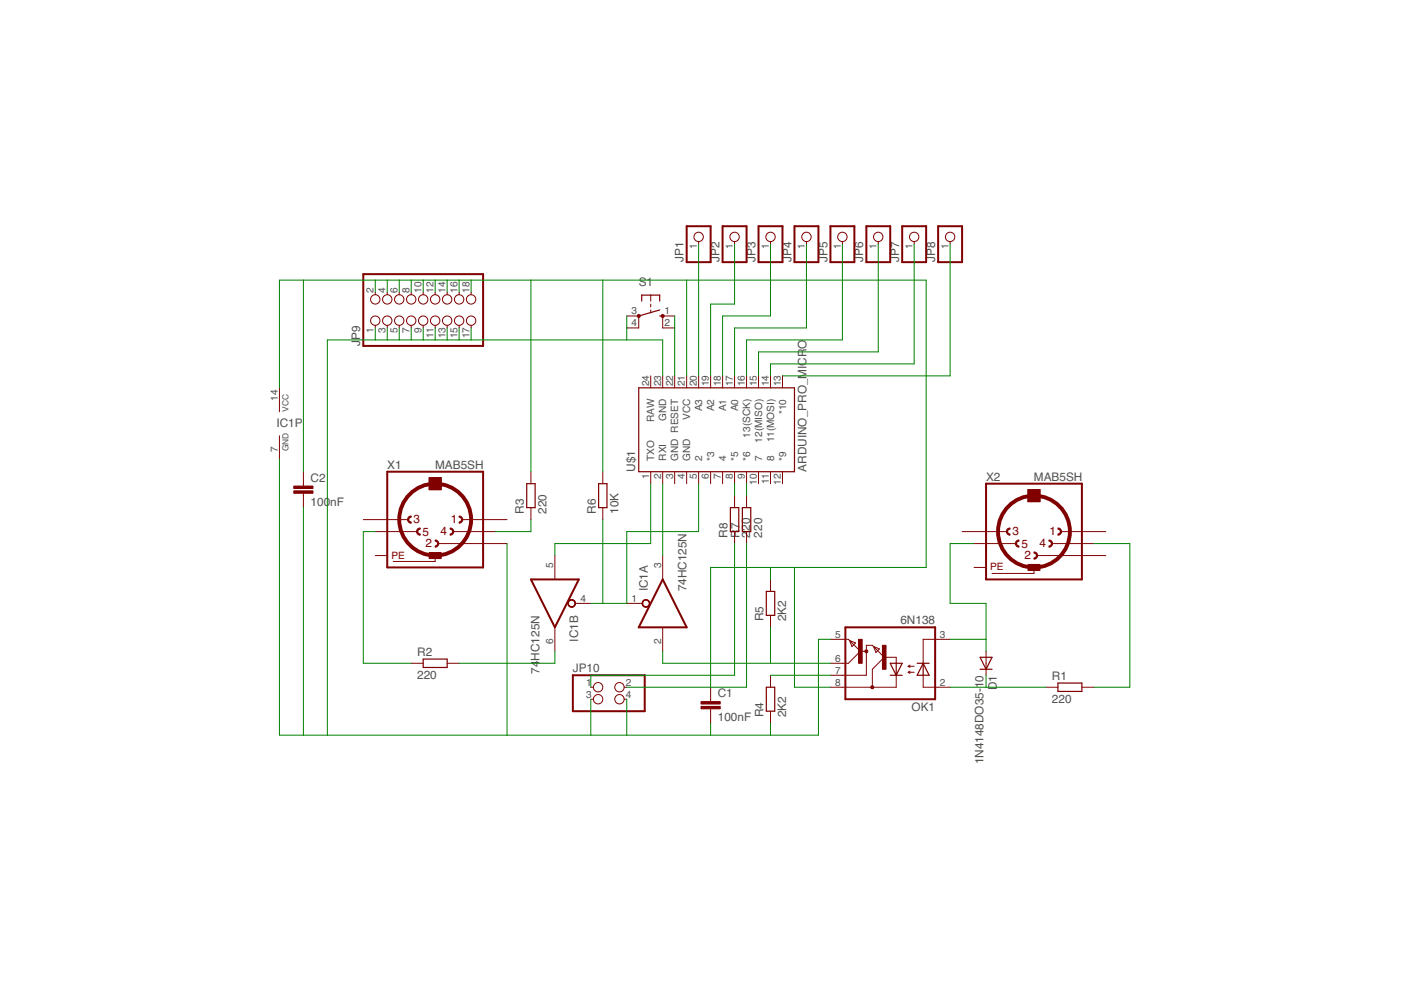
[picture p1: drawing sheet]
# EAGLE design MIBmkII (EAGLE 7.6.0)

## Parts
C1  100nF  C-EU075-032X103  [C075-032X103]
C2  100nF  C-EU075-032X103  [C075-032X103]
D1  1N4148  1N4148DO35-10  [DO35-10]
IC1  74HC125N  [DIL14]
JP1  PINHD-1X1  [1X01]
JP2  PINHD-1X1  [1X01]
JP3  PINHD-1X1  [1X01]
JP4  PINHD-1X1  [1X01]
JP5  PINHD-1X1  [1X01]
JP6  PINHD-1X1  [1X01]
JP7  PINHD-1X1  [1X01]
JP8  PINHD-1X1  [1X01]
JP9  PINHD-2X9  [2X09]
JP10  PINHD-2X2  [2X02]
OK1  6N138  [DIL08]
R1  220  R-EU_0207/10  [0207/10]
R2  220  R-EU_0207/10  [0207/10]
R3  220  R-EU_0207/10  [0207/10]
R4  2K2  R-EU_0207/10  [0207/10]
R5  2K2  R-EU_0207/10  [0207/10]
R6  10K  R-EU_0207/10  [0207/10]
R7  220  R-EU_0207/10  [0207/10]
R8  220  R-EU_0207/10  [0207/10]
S1  10-XX  [B3F-10XX]
U$1  ARDUINO  ARDUINO_PRO_MICRO  [ARDUINO_PRO_MICRO]
X1  MAB5SH  [MAB5SH]
X2  MAB5SH  [MAB5SH]

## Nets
N$1: IC1.3(A:O) U$1.2(RXI)
N$2: IC1.5(B:I) U$1.1(TXO)
N$3: IC1.1(A:OE) IC1.4(B:OE) R6.1 U$1.5
N$4: C1.1 C2.1 IC1.14(P:VCC) JP9.2 JP9.4 JP9.6 JP9.8 JP9.10 JP9.12 JP9.14 JP9.16 JP9.18 OK1.8(VCC) R3.2 R5.2 R6.2 U$1.21(VCC)
N$5: C1.2 C2.2 IC1.7(P:GND) JP9.1 JP9.3 JP9.5 JP9.7 JP9.9 JP9.11 JP9.13 JP9.15 JP9.17 JP10.3 JP10.4 OK1.5(GND) R4.1 S1.3(P) S1.4(P1) U$1.23(GND) X1.2
N$6: D1.C OK1.2(A) R1.1
N$7: D1.A OK1.3(C) X2.5
N$8: OK1.7(VB) R4.2
N$10: IC1.2(A:I) OK1.6(VO) R5.1
N$11: R3.1 X1.4
N$12: IC1.6(B:O) R2.2
N$13: R2.1 X1.5
N$14: R1.2 X2.4
N$15: JP1.1 U$1.20(A3)
N$16: JP2.1 U$1.19(A2)
N$17: JP3.1 U$1.18(A1)
N$18: JP4.1 U$1.17(A0)
N$19: JP5.1 U$1.16(13(SCK))
N$20: JP6.1 U$1.15(12(MISO))
N$21: JP7.1 U$1.14(11(MOSI))
N$22: JP8.1 U$1.13(*10)
N$31: R7.2 U$1.9(*6)
N$32: R8.2 U$1.8(*5)
N$33: JP10.1 R8.1
N$34: JP10.2 R7.1
N$35: S1.1(S) S1.2(S1) U$1.22(RESET)
Unconnected: IC1.8(C:O) IC1.9(C:I) IC1.10(C:OE) IC1.11(D:O) IC1.12(D:I) IC1.13(D:OE) U$1.3(GND) U$1.4(GND) U$1.6(*3) U$1.7 U$1.10 U$1.11 U$1.12(*9) U$1.24(RAW) X1.1 X1.3 X2.1 X2.2 X2.3

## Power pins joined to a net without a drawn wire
PE: X1.PE X1.PE@(PE) X2.PE X2.PE@(PE)

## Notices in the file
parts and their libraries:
SparkFun-Boards: Licensing: Creative Commons ShareAlike 4.0 International - https://creativecommons.org/licenses/by-sa/4.0
